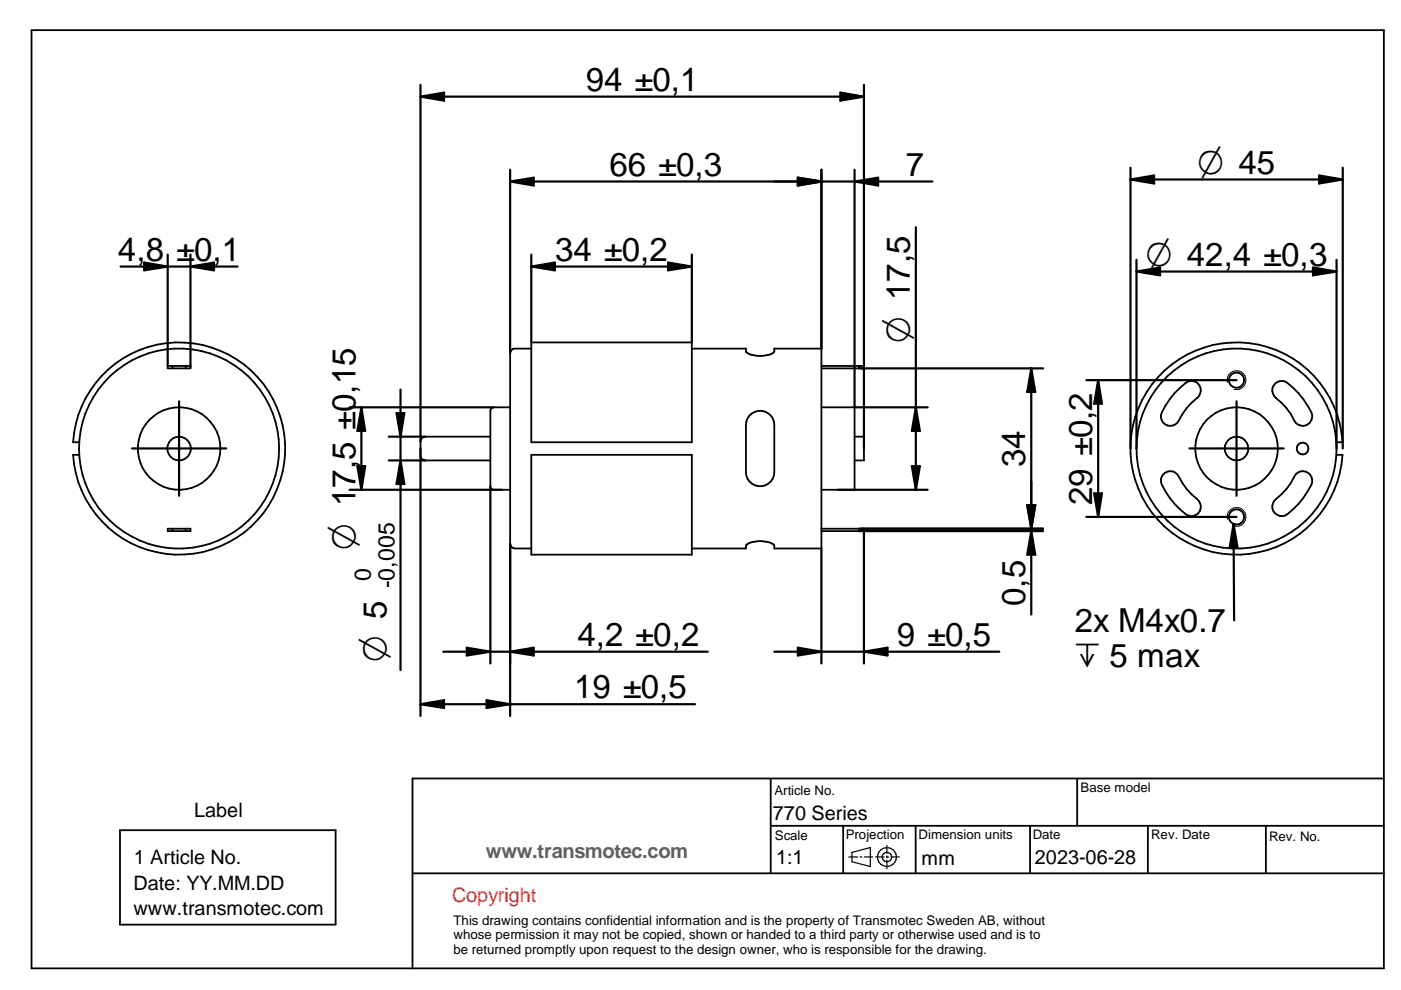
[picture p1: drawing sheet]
<svg xmlns="http://www.w3.org/2000/svg" width="297mm" height="210mm" viewBox="0 0 297 210" stroke-linecap="round" stroke-linejoin="round" font-family="sans-serif">
<g fill="none" stroke="#000" stroke-width=".38">
<path d="M6.7 6.4h286.7v198.9h-286.7zM35.6 77.6h4.8v.5h-4.8zM36.6 77.6v.5M39.4 77.6v.5M112.6 73.9h-3.4a1.01 1.01 0 0 0-1 1v40.4a1.01 1.01 0 0 0 1 1h3.4M112.6 72.6h34.1v21.2h-34.1zM146.7 73.9h11.5v.6a4.7 4.7 0 0 0 4.7 .8l1.2-.7 .1-.7h10v42.4h-10l-.1-.7a5.6 5.6 0 0 0-5.9 0v.7h-11.5M174.2 77.6h9v.5h-9M182.2 77.6v.5M16.8 93.8h-1.3a22.5 22.5 0 0 1 34.1-18 22.5 22.5 0 0 1 0 38.6 22.5 22.5 0 0 1-34.1-18h1.3M104 92.6h-13.8a1.01 1.01 0 0 0-1 1v3a1.01 1.01 0 0 0 1 1h13.8M108.2 86.4h-3.6h-.3l-.3 .6v16.2l.1 .3 .5 .3h3.6"/>
<path d="M112.6 96.4h34.1v21.2h-34.1zM158.9 88.1a3 3 0 0 1 3.3-.8 3 3 0 0 1 2 2.8v10a3 3 0 0 1-3 3 3 3 0 0 1-3-3v-10l.3-1.4zM174.2 86.4h7v17.4h-7M181.2 92.6h2v5h-2M250.1 82.3a2.88 2.88 0 0 1 2.9-1.5 2 2 0 0 1 1.6 1.5 2 2 0 0 1-.8 2.1 14.3 14.3 0 0 0-4.2 5.3 2 2 0 0 1-2.6 .2 2 2 0 0 1-.7-2.5 17 17 0 0 1 3.8-5.1zM270.4 81.3a1.98 1.98 0 0 1 2.6-.1 16.7 16.7 0 0 1 5.2 6.8 2.02 2.02 0 0 1-1.4 2.2 2.02 2.02 0 0 1-2.4-1 14.6 14.6 0 0 0-4.3-5.3 1.98 1.98 0 0 1 .3-2.6zM283.3 93.8h1.3a22.5 22.5 0 0 0-34.1-18 22.5 22.5 0 0 0 0 38.6 22.5 22.5 0 0 0 34.1-18h-1.3M35.6 112.1h4.8v.5h-4.8zM36.6 112.1v.5M39.4 112.1v.5M174.2 112.1h9v.5h-9M182.2 112.1v.5"/>
<path d="M246.6 100.6a2 2 0 0 1 3.3 .4 14.6 14.6 0 0 0 4.3 5.3 1.99 1.99 0 0 1-.2 2.6 1.99 1.99 0 0 1-2.6 .1 16.1 16.1 0 0 1-5.2-6.8l-.1-.6zM274.7 100.5a2.02 2.02 0 0 1 2.6-.2 2.02 2.02 0 0 1 .7 2.5 16.9 16.9 0 0 1-5.5 6.5 2.02 2.02 0 0 1-2.5-.9 2.02 2.02 0 0 1 .5-2.6 14.3 14.3 0 0 0 4.2-5.3zM25.4 176h45.8v20h-45.8zM163.4 175.1h130M163.4 165.1v20.1M178.8 175.1v10.1M194.1 175.1v10.1M218.4 175.1v10.1M228.4 165.1v10M243.4 175.1v10.1M268.4 175.1v10.1M293.4 165.1h-205.9v40.2"/>
<path d="M87.5 185.2h205.9"/>
<circle cx="38" cy="95.1" r="2.51"/>
<circle cx="38" cy="95.1" r="21.2"/>
<circle cx="38" cy="95.1" r="8.7"/>
<circle cx="262.2" cy="95.1" r="2.5"/>
<circle cx="262.2" cy="95.1" r="21.2"/>
<circle cx="262.2" cy="80.6" r="1.63"/>
<circle cx="262.2" cy="95.1" r="8.7"/>
<circle cx="276.2" cy="95.1" r="1.25"/>
<circle cx="262.2" cy="109.6" r="1.61"/>
</g>
<g fill="none" stroke="#000" stroke-width=".25">
<path d="M188 179.2v1.8M180 181.7h1.8M180.6 180.7l3.9-1v4l-3.9-1zM182.3 181.7h.4M183.3 181.7h1.7M185.6 181.7h1.8M188 181.7h.4M188 181.5v.4M188 182.4v1.8M188.9 181.7h1.8"/>
<circle cx="188" cy="181.7" r="1.99"/>
<circle cx="188" cy="181.7" r="1.01"/>
</g>
<path d="M260.2 81.1a2.01 2.01 0 0 1 1.8-2.5 2.01 2.01 0 0 1 2.2 2.2 2.01 2.01 0 0 1-2.5 1.7M260.2 110.1a2.01 2.01 0 0 1 1.8-2.5 2.01 2.01 0 0 1 2.2 2.2 2.01 2.01 0 0 1-2.5 1.7" fill="none" stroke="#000" stroke-width=".21"/>
<g fill="none" stroke="#000" stroke-width=".47">
<path d="M89.2 18v75.6M178.2 19.6l5 .9-5 .8zM183.2 18v77.1M89.2 20.5l4.9-.9v1.7zM89.2 20.5h94M108.2 36v38.9M108.2 38.5l5-.8v1.6zM108.2 38.5h89.5M169.2 37.7l5 .8-5 .8zM174.2 36v37.9M181.2 38.5l5-.8v1.6zM181.2 36v50.4h15.5"/>
<path d="M239.7 38.1h45M239.7 35.6v59.5M239.7 38.1l5-.9v1.7zM279.7 37.2l5 .9-5 .8zM284.7 35.6v59.5M25.6 56.5h24.8M30.6 55.7l5 .8-5 .8zM35.6 54v23.6M40.4 56.5l5-.8v1.6zM40.4 54v23.9M112.6 54v18.6M112.6 56.5l5-.8v1.6z"/>
<path d="M112.6 56.5h34.1M141.6 55.7l5.1 .8-5.1 .8zM146.7 54v18.6M194.2 48.2v55.6M241 55.1v40M241 57.6h42.4M241 57.6l5-.9v1.7zM278.4 56.7l5 .9-5 .8zM283.4 55.1v40M182.2 78.1h38.9M218.6 78.1l.9 5h-1.7zM218.6 78.1v52.2"/>
<path d="M28 95.1h20M38 85.1v20M74.1 86.4h30.5M75.8 98.8h1.6l-.8 5zM76.6 86.4v17.4M76.6 86.4l.8 5h-1.6zM82.4 92.6h7.8M82.4 97.6h7.8M84.1 87.6h1.6l-.8 5zM84.9 82.6v59.5M84.9 97.6l.8 5h-1.6zM89.2 95.1v56.7"/>
<path d="M193.3 98.8h1.7l-.8 5zM194.2 86.4l.8 5h-1.7zM230.3 80.6h31.9M232.8 80.6v29M232.8 80.6l.8 5h-1.6zM252.2 95.1h20M262.2 85.1v20M74.1 103.8h32.3M104 103.2v37.5M108.2 115.3v36.5M174.2 116.3v24.4M177.7 103.8h19"/>
<path d="M182.2 112.6h38.9M183.2 112.6v28.1M217.8 107.1h1.7l-.9 5zM218.6 112.6l.9 5h-1.7zM221.1 112.1h-38.9M230.3 109.6h31.9M232 104.6h1.6l-.8 5zM261.5 111.1l.2 20.4M261.5 111.1l.9 5h-1.7zM94 138.2h56.1M99 137.3l5 .9-5 .8zM108.2 138.2l5-.9v1.7z"/>
<path d="M164.2 138.2h47.7M169.2 137.3l5 .9-5 .8zM183.2 138.2l5-.9v1.7zM89.2 149.3l4.9-.8v1.6zM89.2 149.3h58.2M103.2 148.5l5 .8-5 .8z"/>
</g>
<g fill="#000">
<path d="M89.2 20.5l4.9-.9v1.7zM178.2 19.6l5 .9-5 .8zM108.2 38.5l5-.8v1.6zM169.2 37.7l5 .8-5 .8zM181.2 38.5l5-.8v1.6zM239.7 38.1l5-.9v1.7zM279.7 37.2l5 .9-5 .8zM30.6 55.7l5 .8-5 .8zM40.4 56.5l5-.8v1.6zM112.6 56.5l5-.8v1.6zM141.6 55.7l5.1 .8-5.1 .8zM241 57.6l5-.9v1.7z"/>
<path d="M278.4 56.7l5 .9-5 .8zM76.6 86.4l.8 5h-1.6zM75.8 98.8h1.6l-.8 5zM84.1 87.6h1.6l-.8 5zM194.2 86.4l.8 5h-1.7zM193.3 98.8h1.7l-.8 5zM218.6 78.1l.9 5h-1.7zM232.8 80.6l.8 5h-1.6zM84.9 97.6l.8 5h-1.6zM217.8 107.1h1.7l-.9 5zM218.6 112.6l.9 5h-1.7zM232 104.6h1.6l-.8 5z"/>
<path d="M261.5 111.1l.9 5h-1.7zM99 137.3l5 .9-5 .8zM108.2 138.2l5-.9v1.7zM169.2 137.3l5 .9-5 .8zM183.2 138.2l5-.9v1.7zM89.2 149.3l4.9-.8v1.6zM103.2 148.5l5 .8-5 .8z"/>
</g>
<g font-size="7.7">
<text x="253.9" y="36.8">O 45</text>
<text x="242.9" y="56.3">O 42,4 ±0,3</text>
<text x="192.9" y="72.8" transform="rotate(-90 192.9 72.8)">O 17,5</text>
<text x="75.3" y="116.5" transform="rotate(-90 75.3 116.5)">O 17,5 ±0,15</text>
<text x="81.9" y="140.3" transform="rotate(-90 81.9 140.3)">O 5</text>
<text x="227.9" y="141.5">` 5 max</text>
</g>
<g font-size="7">
<text x="124.2" y="19.3">94 ±0,1</text>
<text x="129.2" y="37.3">66 ±0,3</text>
<text x="192.1" y="37.3">7</text>
<text x="25" y="55.2">4,8 ±0,1</text>
<text x="117.7" y="55.2">34 ±0,2</text>
<text x="217.4" y="99" transform="rotate(-90 217.4 99)">34</text>
<text x="231.6" y="107.1" transform="rotate(-90 231.6 107.1)">29 ±0,2</text>
<text x="217.4" y="128.5" transform="rotate(-90 217.4 128.5)">0,5</text>
<text x="122.4" y="136.9">4,2 ±0,2</text>
<text x="190.2" y="136.9">9 ±0,5</text>
<text x="227.9" y="134">2x M4x0.7</text>
<text x="121.7" y="148">19 ±0,5</text>
</g>
<g font-size="4.9">
<text x="78.7" y="123.1" transform="rotate(-90 78.7 123.1)">0</text>
<text x="83.6" y="124.7" transform="rotate(-90 83.6 124.7)">-0,005</text>
</g>
<text font-size="4.3" fill="#606060" x="103" y="181.8">www.transmotec.com</text>
<g font-size="4.2">
<text x="41.1" y="173.1">Label</text>
<text x="163.9" y="173.8">770 Series</text>
<text x="28.4" y="183.1">1 Article No.</text>
<text x="164.5" y="183.2">1:1</text>
<text x="195.4" y="183.3">mm</text>
<text x="219.4" y="183.2">2023-06-28</text>
<text x="28.3" y="188.7">Date: YY.MM.DD</text>
<text x="28.3" y="194">www.transmotec.com</text>
</g>
<text font-size="4.2" fill="#f00" x="95.8" y="191.2">Copyright</text>
<g font-size="2.8">
<text x="229.1" y="167.9">Base model</text>
<text x="164.2" y="168.6">Article No.</text>
<text x="164.3" y="178.1">Scale</text>
<text x="179.3" y="178">Projection</text>
<text x="194.8" y="178">Dimension units</text>
<text x="218.9" y="177.9">Date</text>
<text x="244.1" y="177.9">Rev. Date</text>
<text x="269.1" y="178.4">Rev. No.</text>
<text x="96.1" y="196">This drawing contains confidential information and is the property of Transmotec Sweden AB, without</text>
<text x="96.1" y="199.2">whose permission it may not be copied, shown or handed to a third party or otherwise used and is to</text>
<text x="96.1" y="202.3">be returned promptly upon request to the design owner, who is responsible for the drawing.</text>
</g>
</svg>
